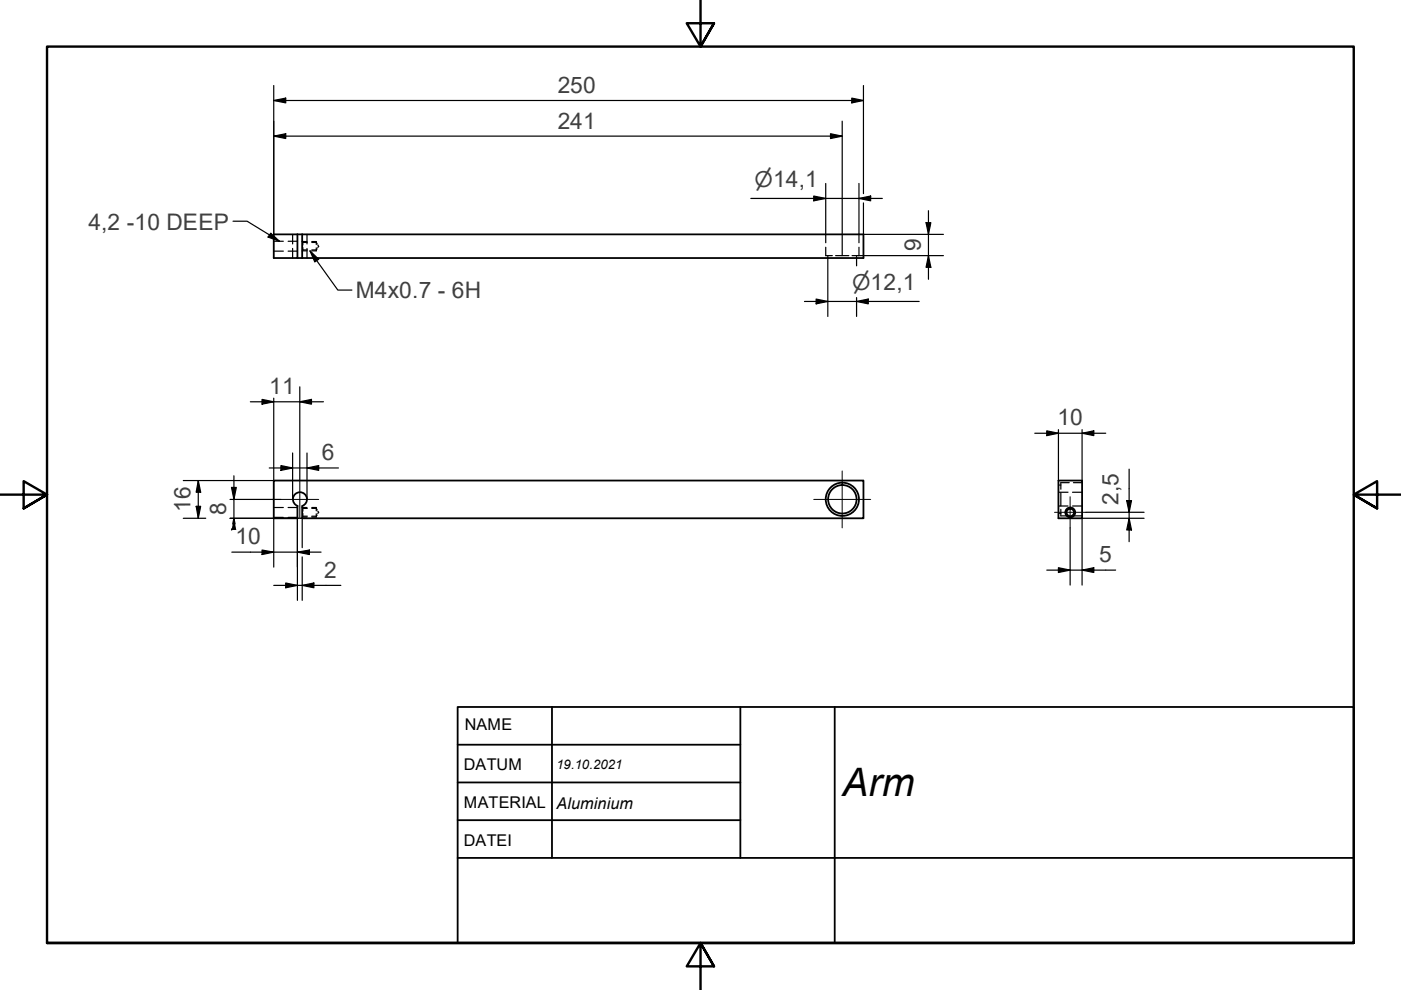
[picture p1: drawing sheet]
<svg xmlns="http://www.w3.org/2000/svg" width="297mm" height="210mm" viewBox="0 0 297 210" stroke-linecap="round" stroke-linejoin="round" font-family="sans-serif">
<!-- layer: Verdeckte Kanten(DIN) -->
<g fill="none" stroke="#000" stroke-width=".25">
<path d="M58 53.2h2.1M58 51.2h2.1M61.1 53.2h2M61.1 51.2h2M62 49.7v2M62 52.7v2M64.1 53.2h1M64.1 51.2h1M64.1 51.2h.1M64.1 53.2h.1M64.1 51.3l.1 .1M64.2 51.4v.5"/>
<path d="M64.2 52.5v.5M64.2 53h1M64.2 51.4h1M64.2 53l-.1 .1M65.1 49.7v2M65.1 52.7v2M66.1 51.2h1v.7M66.1 51.4h1l.1 .3M67.1 52.5v.7h-1M67.2 52.7l-.1 .3h-1M67.4 51.9l.2 .3-.2 .3M175.1 52.4v1.8h1.4"/>
<path d="M175.1 49.7v1.8M175.5 54.2v.2M175.5 54.5v.2M177.2 54.2h2.8M181.6 54.2v.2M181.6 54.5v.2M182.1 52.4v1.8h-1.4M182.1 49.7v1.8M58 107.6h2.1M58 109.7h2.1M61.1 107.6h2M61.1 109.7h2"/>
<path d="M64.1 109.6h1M64.1 109.6v.1M64.1 107.7l.1 .1M64.2 107.8v.6M64.2 108.9v.5M64.2 109.4h1M64.2 107.8h1M64.2 109.4l-.1 .1M65.1 107.6l-1 .1M66.1 107.8h1l.1 .3M66.1 107.6h1v.7M67.1 108.9v.7h-1"/>
<path d="M67.2 109.2l-.1 .2h-1M67.4 108.4l.2 .2-.2 .3M224.4 107.3h2M224.4 104.4h2M224.4 108.9h.2M224.4 102.8h.2M224.7 108.9h.2M224.7 102.8h.2M224.9 104.5v2.8M224.9 108v1.4h1.8M226.7 102.3h-1.8v1.4M227.4 107.3h2"/>
<path d="M227.4 104.4h2M227.6 109.4h1.8M227.6 102.3h1.8"/>
</g>
<!-- layer: Sichtbare Kanten(DIN) -->
<g fill="none" stroke="#000" stroke-width=".38">
<path d="M63.1 49.7v5h-5.1v-5h125.1v5h-120M64.1 49.7v5M58 101.9h125.1v8h-119v-2.6a1.49 1.49 0 0 0 .7-2.3 1.49 1.49 0 0 0-2.4 0 1.49 1.49 0 0 0 .7 2.3v2.6h-5.1zM224.4 101.9h5v8h-5zM97 149.9h190v50h-190zM97 157.9h60M117 149.9v32M157 149.9v32M177 149.9v50M97 165.9h60M97 173.9h60M97 181.9h80"/>
<circle cx="178.6" cy="105.9" r="3"/>
<circle cx="178.6" cy="105.9" r="3.5"/>
<circle cx="226.9" cy="108.7" r="1.05"/>
<circle cx="226.9" cy="108.7" r=".79"/>
</g>
<!-- layer: Gewinde(DIN) -->
<path d="M225.9 108.5a.98 .98 0 0 1 1.2-.8 .98 .98 0 0 1 .8 1.1 .98 .98 0 0 1-1.2 .8" fill="none" stroke="#000" stroke-width=".21"/>
<!-- layer: Rahmen_0 -->
<path d="M148.5 -.1v10l-2.9-5h5.8l-2.9 5 2.9-5M0 104.9h10l-5-2.9v5.8l5-2.9-5 2.9M297 104.9h-10l5-2.9v5.8l-5-2.9 5 2.9M10 199.9v-190h277v190h-277h277M151.4 204.9l-2.9-5 2.9 5h-5.8l2.9-5v10" fill="none" stroke="#000" stroke-width=".51"/>
<!-- layer: Skizziergeometrie(DIN) -->
<path d="M177 181.9h110" fill="none" stroke="#000" stroke-width=".38"/>
<g fill="none" stroke="#000" stroke-width=".25">
<path d="M58 18.1v31.6M183.1 18.1v23M58 21.3l2.6-.5v1zM58 28.9l2.6-.5v1zM58 21.3h125.1M58 28.9h120.6M175.1 38.9v10.8M176.1 28.4l2.5 .5-2.5 .5zM178.6 25.7v28.5M180.6 20.8l2.5 .5-2.5 .5zM182.1 38.9v10.8M159.2 42.1h27.9"/>
<path d="M172.5 41.6l2.6 .5-2.6 .5zM175.5 54.7v12.4M181.6 54.7v1.7M182.1 42.1l2.5-.5v1zM182.1 54.2h17.9M183.1 43v6.7h16.9M196.3 47.2h1.1l-.6 2.5zM196.8 54.2l.6 2.5h-1.1zM196.8 44.7v14.5M170.6 63.9h24.3M173 63.4l2.5 .5-2.5 .5zM181.6 63.9l2.5-.5v1z"/>
<path d="M181.6 63.1v4M53.1 85.2h15.5M55.6 84.7l2.4 .5-2.4 .5zM57.1 99.2h14.7M58 84.4v17.5h-19.1M59.6 98.7l2.4 .5-2.4 .5zM62 96v9.8M63.6 85.2l2.4-.5v1zM63.6 82v19.9M65.1 99.2l2.5-.5v1zM65.1 96v9.8M219.4 91.9h15"/>
<path d="M221.9 91.3l2.5 .6-2.5 .5zM224.4 91.1v10.8M229.4 91.9l2.5-.6v1.1zM229.4 91.1v10.8M239.4 99.5v15.3M38.9 109.9h4.7M41.6 107.4h.9l-.5 2.5zM42 101.9l.5 2.5h-.9zM42 101.9v8M48.8 109.9h14.6M48.8 105.9h10.8M49.1 103.3h1l-.5 2.6z"/>
<path d="M49.1 112.1v.3M49.1 117.1h19M49.3 111.1l.3-1.2 .2 1.2M49.6 100.9v10.2M55.6 116.6l2.4 .5-2.4 .5zM58 109.9v10.3M63.1 117.1l2.5-.5v1zM63.1 109.9v17.4M63.7 109.9h.4v6.2M64.1 118.1v9.2M226.9 111.9v12.2M230.3 108.6h12.3"/>
<path d="M238.9 106.1h1l-.5 2.5zM239.4 109.9l.5 2.5h-1zM242.6 109.9h-13.2v14.2M58 124.1h14.3M60.6 123.6l2.5 .5-2.5 .5zM64.1 124.1l2.4-.5v1zM221.9 120.9h14.6M224.4 120.4l2.5 .5-2.5 .5zM229.4 120.9l2.5-.5v1z"/>
</g>
<g fill="#000">
<path d="M58 21.3l2.6-.5v1zM58 28.9l2.6-.5v1zM176.1 28.4l2.5 .5-2.5 .5zM180.6 20.8l2.5 .5-2.5 .5zM172.5 41.6l2.6 .5-2.6 .5zM182.1 42.1l2.5-.5v1zM196.3 47.2h1.1l-.6 2.5zM196.8 54.2l.6 2.5h-1.1zM173 63.4l2.5 .5-2.5 .5zM181.6 63.9l2.5-.5v1zM55.6 84.7l2.4 .5-2.4 .5zM59.6 98.7l2.4 .5-2.4 .5z"/>
<path d="M63.6 85.2l2.4-.5v1zM65.1 99.2l2.5-.5v1zM221.9 91.3l2.5 .6-2.5 .5zM229.4 91.9l2.5-.6v1.1zM41.6 107.4h.9l-.5 2.5zM42 101.9l.5 2.5h-.9zM49.1 103.3h1l-.5 2.6zM49.6 109.9l.5 2.5h-1zM55.6 116.6l2.4 .5-2.4 .5zM63.1 117.1l2.5-.5v1zM238.9 106.1h1l-.5 2.5zM239.4 109.9l.5 2.5h-1z"/>
<path d="M60.6 123.6l2.5 .5-2.5 .5zM64.1 124.1l2.4-.5v1zM224.4 120.4l2.5 .5-2.5 .5zM229.4 120.9l2.5-.5v1z"/>
</g>
<!-- layer: Symbole(DIN) -->
<path d="M49.4 46.9h3l6.8 4.3M57.4 49.4l1.8 1.8-2.4-.9zM65.7 53.2l1.9 1.8-.9 .5zM65.7 53.2l5.9 8.3h3" fill="none" stroke="#000" stroke-width=".25"/>
<path d="M57.4 49.4l1.8 1.8-2.4-.9zM65.7 53.2l1.9 1.8-.9 .5z" fill="#000"/>
<!-- layer: Mittelpunktmarkierung(DIN) -->
<path d="M178.6 99.9v12M59.6 105.9h8M63.6 101.9v8M172.5 105.9h12.1M223.6 108.6h6.7M226.9 105.3v6.6" fill="none" stroke="#000" stroke-width=".21"/>
<text font-size="8.3" x="178.6" y="168.8">Arm</text>
<g font-size="4.8" fill="#3f3f3f">
<text x="118.2" y="19.7">250</text>
<text x="118.2" y="27.3">241</text>
<text x="18.7" y="48.7">4,2 -10 DEEP</text>
<text x="195.2" y="53.3" transform="rotate(-90 195.2 53.3)">9</text>
<text x="75.4" y="63.3">M4x0.7 - 6H</text>
<text x="57.1" y="83.6">11</text>
<text x="224.2" y="90.2">10</text>
<text x="68.3" y="97.6">6</text>
<text x="237.1" y="107.1" transform="rotate(-90 237.1 107.1)">2,5</text>
<text x="40.4" y="108.6" transform="rotate(-90 40.4 108.6)">16</text>
<text x="47.9" y="109.3" transform="rotate(-90 47.9 109.3)">8</text>
<text x="49.9" y="115.4">10</text>
<text x="233" y="119.2">5</text>
<text x="68.7" y="122.5">2</text>
</g>
<g font-size="4.6" fill="#3f3f3f">
<text x="160" y="39.6">⌀14,1</text>
<text x="180.7" y="61.4">⌀12,1</text>
</g>
<g font-size="3.4">
<text x="98.6" y="154.8">NAME</text>
<text x="98.4" y="163.2">DATUM</text>
<text x="98.4" y="171.4">MATERIAL</text>
<text x="118" y="171.4">Aluminium</text>
<text x="98.4" y="179.4">DATEI</text>
</g>
<text font-size="2.8" x="118" y="163.1">19.10.2021</text>
</svg>
